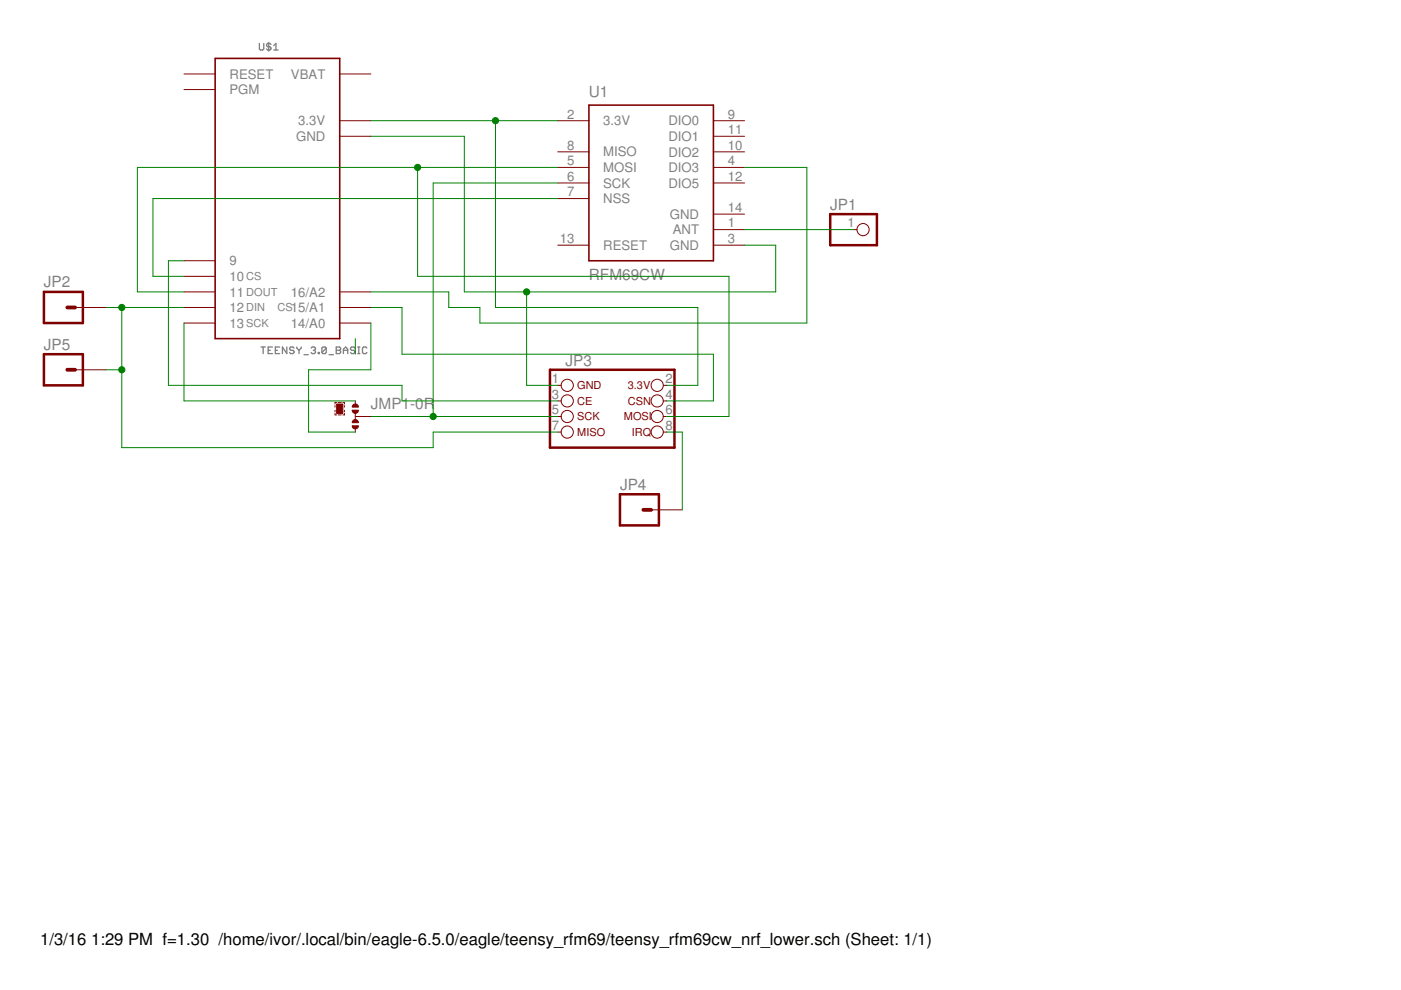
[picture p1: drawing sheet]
<?xml version="1.0" encoding="utf-8"?>
<!DOCTYPE eagle SYSTEM "eagle.dtd">
<eagle version="6.5.0">
<drawing>
<settings>
<setting alwaysvectorfont="no"/>
<setting verticaltext="up"/>
</settings>
<grid distance="0.1" unitdist="inch" unit="inch" style="lines" multiple="1" display="no" altdistance="0.01" altunitdist="inch" altunit="inch"/>
<!--<schematic xreflabel="%F%N/%S.%C%R" xrefpart="/%S.%C%R">-->
<schematic>
<libraries>
<library name="teensy_nrf_parts">
<symbols>
<symbol name="TEENSY_3.0_BASIC">
<wire x1="-10.16" y1="-22.86" x2="10.16" y2="-22.86" width="0.254" layer="94"/>
<wire x1="10.16" y1="-22.86" x2="10.16" y2="22.86" width="0.254" layer="94"/>
<wire x1="10.16" y1="22.86" x2="-10.16" y2="22.86" width="0.254" layer="94"/>
<wire x1="-10.16" y1="22.86" x2="-10.16" y2="-22.86" width="0.254" layer="94"/>
<pin name="12" x="-15.24" y="-17.78" visible="pin" length="middle"/>
<pin name="11" x="-15.24" y="-15.24" visible="pin" length="middle"/>
<pin name="10" x="-15.24" y="-12.7" visible="pin" length="middle"/>
<pin name="9" x="-15.24" y="-10.16" visible="pin" length="middle"/>
<pin name="GND" x="15.24" y="10.16" visible="pin" length="middle" direction="pwr" rot="R180"/>
<pin name="3.3V" x="15.24" y="12.7" visible="pin" length="middle" direction="pwr" rot="R180"/>
<pin name="16/A2" x="15.24" y="-15.24" visible="pin" length="middle" rot="R180"/>
<pin name="15/A1" x="15.24" y="-17.78" visible="pin" length="middle" rot="R180"/>
<pin name="14/A0" x="15.24" y="-20.32" visible="pin" length="middle" rot="R180"/>
<pin name="13" x="-15.24" y="-20.32" visible="pin" length="middle"/>
<pin name="RESET" x="-15.24" y="20.32" visible="pin" length="middle"/>
<pin name="PGM" x="-15.24" y="17.78" visible="pin" length="middle"/>
<pin name="VBAT" x="15.24" y="20.32" visible="pin" length="middle" direction="pwr" rot="R180"/>
<text x="-3.048" y="24.13" size="1.27" layer="95" font="vector" ratio="15">&gt;NAME</text>
<text x="-2.794" y="-25.4" size="1.27" layer="96" font="vector" ratio="15">&gt;VALUE</text>
<text x="-5.08" y="-20.955" size="1.27" layer="97">SCK</text>
<text x="-5.08" y="-18.415" size="1.27" layer="97">DIN</text>
<text x="-5.08" y="-15.875" size="1.27" layer="97">DOUT</text>
<text x="-5.08" y="-13.335" size="1.27" layer="97">CS</text>
<text x="0" y="-18.415" size="1.27" layer="97">CS</text>
</symbol>
<symbol name="NRF24">
<wire x1="-8.89" y1="-5.08" x2="11.43" y2="-5.08" width="0.4064" layer="94"/>
<wire x1="11.43" y1="-5.08" x2="11.43" y2="7.62" width="0.4064" layer="94"/>
<wire x1="11.43" y1="7.62" x2="-8.89" y2="7.62" width="0.4064" layer="94"/>
<wire x1="-8.89" y1="7.62" x2="-8.89" y2="-5.08" width="0.4064" layer="94"/>
<text x="-6.35" y="8.255" size="1.778" layer="95">&gt;NAME</text>
<pin name="1" x="-7.62" y="5.08" visible="pad" length="short" direction="pas" function="dot"/>
<pin name="2" x="10.16" y="5.08" visible="pad" length="short" direction="pas" function="dot" rot="R180"/>
<pin name="3" x="-7.62" y="2.54" visible="pad" length="short" direction="pas" function="dot"/>
<pin name="4" x="10.16" y="2.54" visible="pad" length="short" direction="pas" function="dot" rot="R180"/>
<pin name="5" x="-7.62" y="0" visible="pad" length="short" direction="pas" function="dot"/>
<pin name="6" x="10.16" y="0" visible="pad" length="short" direction="pas" function="dot" rot="R180"/>
<pin name="7" x="-7.62" y="-2.54" visible="pad" length="short" direction="pas" function="dot"/>
<pin name="8" x="10.16" y="-2.54" visible="pad" length="short" direction="pas" function="dot" rot="R180"/>
<text x="-4.445" y="4.445" size="1.27" layer="94">GND</text>
<text x="-4.445" y="1.905" size="1.27" layer="94">CE</text>
<text x="-4.445" y="-0.635" size="1.27" layer="94">SCK</text>
<text x="-4.445" y="-3.175" size="1.27" layer="94">MISO</text>
<text x="3.81" y="4.445" size="1.27" layer="94">3.3V</text>
<text x="3.81" y="1.905" size="1.27" layer="94">CSN</text>
<text x="3.175" y="-0.635" size="1.27" layer="94">MOSI</text>
<text x="4.445" y="-3.175" size="1.27" layer="94">IRQ</text>
</symbol>
</symbols>
<devicesets>
<deviceset name="TEENSY_3.0_BASIC">
<gates>
<gate name="G$1" symbol="TEENSY_3.0_BASIC" x="0" y="0"/>
</gates>
<devices>
<device name="" package="TEENSY_3.0_BASIC">
<connects>
<connect gate="G$1" pin="10" pad="10"/>
<connect gate="G$1" pin="11" pad="11"/>
<connect gate="G$1" pin="12" pad="12"/>
<connect gate="G$1" pin="13" pad="13"/>
<connect gate="G$1" pin="14/A0" pad="14/A0"/>
<connect gate="G$1" pin="15/A1" pad="15/A1"/>
<connect gate="G$1" pin="16/A2" pad="16/A2"/>
<connect gate="G$1" pin="3.3V" pad="3.3V1"/>
<connect gate="G$1" pin="9" pad="9"/>
<connect gate="G$1" pin="GND" pad="GND1"/>
<connect gate="G$1" pin="PGM" pad="PGM"/>
<connect gate="G$1" pin="RESET" pad="RESET"/>
<connect gate="G$1" pin="VBAT" pad="VBAT"/>
</connects>
<technologies>
<technology name=""/>
</technologies>
</device>
</devices>
</deviceset>
<deviceset name="NRF24" prefix="JP" uservalue="yes">
<gates>
<gate name="&gt;NAME" symbol="NRF24" x="0" y="0"/>
</gates>
<devices>
<device name="" package="NRF24">
<connects>
<connect gate="&gt;NAME" pin="1" pad="1"/>
<connect gate="&gt;NAME" pin="2" pad="2"/>
<connect gate="&gt;NAME" pin="3" pad="3"/>
<connect gate="&gt;NAME" pin="4" pad="4"/>
<connect gate="&gt;NAME" pin="5" pad="5"/>
<connect gate="&gt;NAME" pin="6" pad="6"/>
<connect gate="&gt;NAME" pin="7" pad="7"/>
<connect gate="&gt;NAME" pin="8" pad="8"/>
</connects>
<technologies>
<technology name=""/>
</technologies>
</device>
<device name="/90" package="2X04/90">
<connects>
<connect gate="&gt;NAME" pin="1" pad="1"/>
<connect gate="&gt;NAME" pin="2" pad="2"/>
<connect gate="&gt;NAME" pin="3" pad="3"/>
<connect gate="&gt;NAME" pin="4" pad="4"/>
<connect gate="&gt;NAME" pin="5" pad="5"/>
<connect gate="&gt;NAME" pin="6" pad="6"/>
<connect gate="&gt;NAME" pin="7" pad="7"/>
<connect gate="&gt;NAME" pin="8" pad="8"/>
</connects>
<technologies>
<technology name=""/>
</technologies>
</device>
</devices>
</deviceset>
</devicesets>
</library>
<library name="mike-temp">
<symbols>
<symbol name="RFM69">
<pin name="RESET" x="-15.24" y="-10.16" length="middle" direction="in"/>
<pin name="DIO0" x="15.24" y="10.16" length="middle" rot="R180"/>
<pin name="DIO1" x="15.24" y="7.62" length="middle" rot="R180"/>
<pin name="DIO2" x="15.24" y="5.08" length="middle" rot="R180"/>
<pin name="DIO3" x="15.24" y="2.54" length="middle" rot="R180"/>
<pin name="DIO5" x="15.24" y="0" length="middle" rot="R180"/>
<pin name="3.3V" x="-15.24" y="10.16" length="middle" direction="pwr"/>
<pin name="GND@1" x="15.24" y="-10.16" length="middle" direction="pwr" rot="R180"/>
<pin name="ANT" x="15.24" y="-7.62" length="middle" direction="pas" rot="R180"/>
<pin name="GND@2" x="15.24" y="-5.08" length="middle" direction="pwr" rot="R180"/>
<pin name="SCK" x="-15.24" y="0" length="middle" direction="in"/>
<pin name="MISO" x="-15.24" y="5.08" length="middle"/>
<pin name="MOSI" x="-15.24" y="2.54" length="middle" direction="in"/>
<pin name="NSS" x="-15.24" y="-2.54" length="middle" direction="in"/>
<wire x1="-10.16" y1="12.7" x2="-10.16" y2="-12.7" width="0.254" layer="94"/>
<wire x1="-10.16" y1="-12.7" x2="10.16" y2="-12.7" width="0.254" layer="94"/>
<wire x1="10.16" y1="-12.7" x2="10.16" y2="12.7" width="0.254" layer="94"/>
<wire x1="10.16" y1="12.7" x2="-10.16" y2="12.7" width="0.254" layer="94"/>
<text x="-10.16" y="13.97" size="1.778" layer="95" ratio="12">&gt;NAME</text>
<text x="-10.16" y="-15.875" size="1.778" layer="96" ratio="12">&gt;VALUE</text>
</symbol>
<symbol name="M01">
<wire x1="3.81" y1="-2.54" x2="-2.54" y2="-2.54" width="0.4064" layer="94"/>
<wire x1="1.27" y1="0" x2="2.54" y2="0" width="0.6096" layer="94"/>
<wire x1="-2.54" y1="2.54" x2="-2.54" y2="-2.54" width="0.4064" layer="94"/>
<wire x1="3.81" y1="-2.54" x2="3.81" y2="2.54" width="0.4064" layer="94"/>
<wire x1="-2.54" y1="2.54" x2="3.81" y2="2.54" width="0.4064" layer="94"/>
<text x="-2.54" y="-5.08" size="1.778" layer="96">&gt;VALUE</text>
<text x="-2.54" y="3.302" size="1.778" layer="95">&gt;NAME</text>
<pin name="1" x="7.62" y="0" visible="off" length="middle" direction="pas" swaplevel="1" rot="R180"/>
</symbol>
</symbols>
<devicesets>
<deviceset name="RFM69" prefix="U">
<gates>
<gate name="G$1" symbol="RFM69" x="0" y="0"/>
</gates>
<devices>
<device name="CW" package="RFM69CW-XXXS2">
<connects>
<connect gate="G$1" pin="3.3V" pad="2"/>
<connect gate="G$1" pin="ANT" pad="1"/>
<connect gate="G$1" pin="DIO0" pad="9"/>
<connect gate="G$1" pin="DIO1" pad="11"/>
<connect gate="G$1" pin="DIO2" pad="10"/>
<connect gate="G$1" pin="DIO3" pad="4"/>
<connect gate="G$1" pin="DIO5" pad="12"/>
<connect gate="G$1" pin="GND@1" pad="3"/>
<connect gate="G$1" pin="GND@2" pad="14"/>
<connect gate="G$1" pin="MISO" pad="8"/>
<connect gate="G$1" pin="MOSI" pad="5"/>
<connect gate="G$1" pin="NSS" pad="7"/>
<connect gate="G$1" pin="RESET" pad="13"/>
<connect gate="G$1" pin="SCK" pad="6"/>
</connects>
<technologies>
<technology name=""/>
</technologies>
</device>
</devices>
</deviceset>
<deviceset name="M01" prefix="JP" uservalue="yes">
<gates>
<gate name="G$1" symbol="M01" x="0" y="0"/>
</gates>
<devices>
<device name="PTH_LONGPAD" package="1X01_LONGPAD">
<connects>
<connect gate="G$1" pin="1" pad="1"/>
</connects>
<technologies>
<technology name=""/>
</technologies>
</device>
<device name="SMD" package="LUXEON-PAD">
<connects>
<connect gate="G$1" pin="1" pad="P$1"/>
</connects>
<technologies>
<technology name=""/>
</technologies>
</device>
<device name="-SMTSO-256-ET" package="SMTSO-256-ET">
<connects>
<connect gate="G$1" pin="1" pad="P$1"/>
</connects>
<technologies>
<technology name=""/>
</technologies>
</device>
<device name="SMTRA-256-8-6" package="SMTRA-256-8-6">
<connects>
<connect gate="G$1" pin="1" pad="P$1"/>
</connects>
<technologies>
<technology name=""/>
</technologies>
</device>
<device name="SMDNS" package="1X01NS">
<connects>
<connect gate="G$1" pin="1" pad="1"/>
</connects>
<technologies>
<technology name=""/>
</technologies>
</device>
<device name="PTH" package="1X01">
<connects>
<connect gate="G$1" pin="1" pad="1"/>
</connects>
<technologies>
<technology name=""/>
</technologies>
</device>
<device name="PTH_2MM" package="1X01_2MM">
<connects>
<connect gate="G$1" pin="1" pad="1"/>
</connects>
<technologies>
<technology name=""/>
</technologies>
</device>
<device name="OFFSET" package="1X01_OFFSET">
<connects>
<connect gate="G$1" pin="1" pad="1"/>
</connects>
<technologies>
<technology name=""/>
</technologies>
</device>
<device name="SMD-4.5X1.5" package="PAD-1.5X4.5">
<connects>
<connect gate="G$1" pin="1" pad="P$1"/>
</connects>
<technologies>
<technology name=""/>
</technologies>
</device>
<device name="POGOPIN_HOLE_LARGE" package="1X01_POGOPIN_HOLE_LARGE">
<connects>
<connect gate="G$1" pin="1" pad="1"/>
</connects>
<technologies>
<technology name=""/>
</technologies>
</device>
<device name="POGOPIN_HOLE_0.58" package="1X01_POGOPIN_HOLE_0.58">
<connects>
<connect gate="G$1" pin="1" pad="1"/>
</connects>
<technologies>
<technology name=""/>
</technologies>
</device>
<device name="SNAP-FEMALE" package="SNAP-FEMALE">
<connects>
<connect gate="G$1" pin="1" pad="1"/>
</connects>
<technologies>
<technology name=""/>
</technologies>
</device>
<device name="SNAP-MALE" package="SNAP-MALE">
<connects>
<connect gate="G$1" pin="1" pad="2"/>
</connects>
<technologies>
<technology name=""/>
</technologies>
</device>
<device name="_AWG10_NS" package="1X01_AWG10_NS">
<connects>
<connect gate="G$1" pin="1" pad="P$1"/>
</connects>
<technologies>
<technology name=""/>
</technologies>
</device>
</devices>
</deviceset>
</devicesets>
</library>
<library name="jump-0r-smd">
<symbols>
<symbol name="0RJM">
<wire x1="0" y1="2.54" x2="0" y2="1.778" width="0.1524" layer="94"/>
<wire x1="0" y1="0.508" x2="0" y2="-0.508" width="0.1524" layer="94"/>
<wire x1="0" y1="-2.54" x2="0" y2="-1.778" width="0.1524" layer="94"/>
<wire x1="-0.254" y1="1.524" x2="0.254" y2="1.524" width="0.508" layer="94" curve="-180" cap="flat"/>
<wire x1="-0.254" y1="-1.016" x2="0.254" y2="-1.016" width="0.508" layer="94" curve="-180" cap="flat"/>
<wire x1="0.254" y1="1.016" x2="-0.254" y2="1.016" width="0.508" layer="94" curve="-180" cap="flat"/>
<wire x1="0.254" y1="-1.524" x2="-0.254" y2="-1.524" width="0.508" layer="94" curve="-180" cap="flat"/>
<text x="2.54" y="1.27" size="1.778" layer="95">&gt;NAME</text>
<pin name="2" x="2.54" y="0" visible="off" length="short" direction="pas" rot="R180"/>
<pin name="1" x="0" y="2.54" visible="off" length="point" direction="pas" rot="R270"/>
<pin name="3" x="0" y="-2.54" visible="off" length="point" direction="pas" rot="R90"/>
</symbol>
<symbol name="JMP">
<wire x1="0.762" y1="-0.254" x2="0.508" y2="-0.254" width="0.1524" layer="94" style="shortdash"/>
<wire x1="0.254" y1="-0.254" x2="-0.254" y2="-0.254" width="0.1524" layer="94" style="shortdash"/>
<wire x1="-0.508" y1="-0.254" x2="-0.762" y2="-0.254" width="0.1524" layer="94" style="shortdash"/>
<wire x1="0.762" y1="-2.286" x2="0.508" y2="-2.286" width="0.1524" layer="94" style="shortdash"/>
<wire x1="0.254" y1="-2.286" x2="-0.254" y2="-2.286" width="0.1524" layer="94" style="shortdash"/>
<wire x1="-0.508" y1="-2.286" x2="-0.762" y2="-2.286" width="0.1524" layer="94" style="shortdash"/>
<wire x1="0.762" y1="-0.254" x2="0.762" y2="-0.508" width="0.1524" layer="94" style="shortdash"/>
<wire x1="0.762" y1="-0.762" x2="0.762" y2="-1.016" width="0.1524" layer="94" style="shortdash"/>
<wire x1="0.762" y1="-1.524" x2="0.762" y2="-1.778" width="0.1524" layer="94" style="shortdash"/>
<wire x1="0.762" y1="-2.032" x2="0.762" y2="-2.286" width="0.1524" layer="94" style="shortdash"/>
<wire x1="-0.762" y1="-2.286" x2="-0.762" y2="-2.032" width="0.1524" layer="94" style="shortdash"/>
<wire x1="-0.762" y1="-1.778" x2="-0.762" y2="-1.524" width="0.1524" layer="94" style="shortdash"/>
<wire x1="-0.762" y1="-1.016" x2="-0.762" y2="-0.762" width="0.1524" layer="94" style="shortdash"/>
<wire x1="-0.762" y1="-0.508" x2="-0.762" y2="-0.254" width="0.1524" layer="94" style="shortdash"/>
<rectangle x1="-0.508" y1="-2.032" x2="0.508" y2="-0.508" layer="94" rot="R180"/>
</symbol>
</symbols>
<devicesets>
<deviceset name="0R-JUMP" prefix="JMP">
<gates>
<gate name="-0R" symbol="0RJM" x="0" y="0" addlevel="always"/>
<gate name="G$2" symbol="JMP" x="-2.54" y="2.54" addlevel="always"/>
</gates>
<devices>
<device name="A" package="A0R-JMP">
<connects>
<connect gate="-0R" pin="1" pad="1"/>
<connect gate="-0R" pin="2" pad="2"/>
<connect gate="-0R" pin="3" pad="3"/>
</connects>
<technologies>
<technology name=""/>
</technologies>
</device>
<device name="B" package="B0R-JMP">
<connects>
<connect gate="-0R" pin="1" pad="1"/>
<connect gate="-0R" pin="2" pad="2"/>
<connect gate="-0R" pin="3" pad="3"/>
</connects>
<technologies>
<technology name=""/>
</technologies>
</device>
<device name="C" package="C0R-JMP">
<connects>
<connect gate="-0R" pin="1" pad="1"/>
<connect gate="-0R" pin="2" pad="2"/>
<connect gate="-0R" pin="3" pad="3"/>
</connects>
<technologies>
<technology name=""/>
</technologies>
</device>
</devices>
</deviceset>
</devicesets>
</library>
<library name="pinhead">
<symbols>
<symbol name="PINHD1">
<wire x1="-6.35" y1="-2.54" x2="1.27" y2="-2.54" width="0.4064" layer="94"/>
<wire x1="1.27" y1="-2.54" x2="1.27" y2="2.54" width="0.4064" layer="94"/>
<wire x1="1.27" y1="2.54" x2="-6.35" y2="2.54" width="0.4064" layer="94"/>
<wire x1="-6.35" y1="2.54" x2="-6.35" y2="-2.54" width="0.4064" layer="94"/>
<text x="-6.35" y="3.175" size="1.778" layer="95">&gt;NAME</text>
<text x="-6.35" y="-5.08" size="1.778" layer="96">&gt;VALUE</text>
<pin name="1" x="-2.54" y="0" visible="pad" length="short" direction="pas" function="dot"/>
</symbol>
</symbols>
<devicesets>
<deviceset name="PINHD-1X1" prefix="JP" uservalue="yes">
<gates>
<gate name="G$1" symbol="PINHD1" x="0" y="0"/>
</gates>
<devices>
<device name="" package="1X01">
<connects>
<connect gate="G$1" pin="1" pad="1"/>
</connects>
<technologies>
<technology name=""/>
</technologies>
</device>
</devices>
</deviceset>
</devicesets>
</library>
</libraries>
<attributes>
</attributes>
<variantdefs>
</variantdefs>
<classes>
<class number="0" name="default" width="0.3048" drill="0">
</class>
<class number="1" name="power" width="0.6096" drill="0">
</class>
</classes>
<parts>
<part name="U$1" library="teensy_nrf_parts" deviceset="TEENSY_3.0_BASIC" device=""/>
<part name="U1" library="mike-temp" deviceset="RFM69" device="CW"/>
<part name="JMP1" library="jump-0r-smd" deviceset="0R-JUMP" device="A"/>
<part name="JP1" library="pinhead" deviceset="PINHD-1X1" device=""/>
<part name="JP2" library="mike-temp" deviceset="M01" device="SMD-4.5X1.5"/>
<part name="JP3" library="teensy_nrf_parts" deviceset="NRF24" device=""/>
<part name="JP4" library="mike-temp" deviceset="M01" device="SMD-4.5X1.5"/>
<part name="JP5" library="mike-temp" deviceset="M01" device="SMD-4.5X1.5"/>
</parts>
<sheets>
<sheet>
<plain>
</plain>
<instances>
<instance part="U$1" gate="G$1" x="55.88" y="63.5"/>
<instance part="U1" gate="G$1" x="116.84" y="66.04"/>
<instance part="JMP1" gate="-0R" x="68.58" y="27.94"/>
<instance part="JMP1" gate="G$2" x="66.04" y="30.48"/>
<instance part="JP1" gate="G$1" x="152.4" y="58.42"/>
<instance part="JP2" gate="G$1" x="20.32" y="45.72"/>
<instance part="JP3" gate="&gt;NAME" x="109.22" y="27.94"/>
<instance part="JP4" gate="G$1" x="114.3" y="12.7"/>
<instance part="JP5" gate="G$1" x="20.32" y="35.56"/>
</instances>
<busses>
</busses>
<nets>
<net name="N$1" class="1">
<segment>
<pinref part="U$1" gate="G$1" pin="3.3V"/>
<pinref part="U1" gate="G$1" pin="3.3V"/>
<wire x1="71.12" y1="76.2" x2="91.44" y2="76.2" width="0.1524" layer="91"/>
<pinref part="JP3" gate="&gt;NAME" pin="2"/>
<wire x1="91.44" y1="76.2" x2="101.6" y2="76.2" width="0.1524" layer="91"/>
<wire x1="119.38" y1="33.02" x2="124.46" y2="33.02" width="0.1524" layer="91"/>
<wire x1="124.46" y1="33.02" x2="124.46" y2="45.72" width="0.1524" layer="91"/>
<wire x1="124.46" y1="45.72" x2="91.44" y2="45.72" width="0.1524" layer="91"/>
<wire x1="91.44" y1="45.72" x2="91.44" y2="76.2" width="0.1524" layer="91"/>
<junction x="91.44" y="76.2"/>
</segment>
</net>
<net name="N$2" class="1">
<segment>
<pinref part="U1" gate="G$1" pin="GND@1"/>
<wire x1="137.16" y1="55.88" x2="132.08" y2="55.88" width="0.1524" layer="91"/>
<wire x1="137.16" y1="55.88" x2="137.16" y2="48.26" width="0.1524" layer="91"/>
<wire x1="137.16" y1="48.26" x2="96.52" y2="48.26" width="0.1524" layer="91"/>
<wire x1="96.52" y1="48.26" x2="86.36" y2="48.26" width="0.1524" layer="91"/>
<wire x1="86.36" y1="48.26" x2="86.36" y2="73.66" width="0.1524" layer="91"/>
<pinref part="U$1" gate="G$1" pin="GND"/>
<wire x1="86.36" y1="73.66" x2="71.12" y2="73.66" width="0.1524" layer="91"/>
<pinref part="JP3" gate="&gt;NAME" pin="1"/>
<wire x1="101.6" y1="33.02" x2="96.52" y2="33.02" width="0.1524" layer="91"/>
<wire x1="96.52" y1="33.02" x2="96.52" y2="48.26" width="0.1524" layer="91"/>
<junction x="96.52" y="48.26"/>
</segment>
</net>
<net name="N$5" class="0">
<segment>
<pinref part="U1" gate="G$1" pin="MOSI"/>
<wire x1="101.6" y1="68.58" x2="78.74" y2="68.58" width="0.1524" layer="91"/>
<wire x1="78.74" y1="68.58" x2="33.02" y2="68.58" width="0.1524" layer="91"/>
<wire x1="33.02" y1="68.58" x2="33.02" y2="48.26" width="0.1524" layer="91"/>
<pinref part="U$1" gate="G$1" pin="11"/>
<wire x1="33.02" y1="48.26" x2="40.64" y2="48.26" width="0.1524" layer="91"/>
<wire x1="78.74" y1="68.58" x2="78.74" y2="50.8" width="0.1524" layer="91"/>
<wire x1="78.74" y1="50.8" x2="129.54" y2="50.8" width="0.1524" layer="91"/>
<junction x="78.74" y="68.58"/>
<wire x1="129.54" y1="50.8" x2="129.54" y2="27.94" width="0.1524" layer="91"/>
<pinref part="JP3" gate="&gt;NAME" pin="6"/>
<wire x1="129.54" y1="27.94" x2="119.38" y2="27.94" width="0.1524" layer="91"/>
</segment>
</net>
<net name="N$6" class="0">
<segment>
<pinref part="JMP1" gate="-0R" pin="1"/>
<pinref part="U$1" gate="G$1" pin="13"/>
<wire x1="68.58" y1="30.48" x2="40.64" y2="30.48" width="0.1524" layer="91"/>
<wire x1="40.64" y1="30.48" x2="40.64" y2="43.18" width="0.1524" layer="91"/>
</segment>
</net>
<net name="N$7" class="0">
<segment>
<pinref part="JMP1" gate="-0R" pin="3"/>
<wire x1="68.58" y1="25.4" x2="60.96" y2="25.4" width="0.1524" layer="91"/>
<wire x1="60.96" y1="25.4" x2="60.96" y2="35.56" width="0.1524" layer="91"/>
<pinref part="U$1" gate="G$1" pin="14/A0"/>
<wire x1="60.96" y1="35.56" x2="71.12" y2="35.56" width="0.1524" layer="91"/>
<wire x1="71.12" y1="35.56" x2="71.12" y2="43.18" width="0.1524" layer="91"/>
</segment>
</net>
<net name="N$8" class="0">
<segment>
<pinref part="U1" gate="G$1" pin="NSS"/>
<wire x1="101.6" y1="63.5" x2="35.56" y2="63.5" width="0.1524" layer="91"/>
<wire x1="35.56" y1="63.5" x2="35.56" y2="50.8" width="0.1524" layer="91"/>
<pinref part="U$1" gate="G$1" pin="10"/>
<wire x1="35.56" y1="50.8" x2="40.64" y2="50.8" width="0.1524" layer="91"/>
</segment>
</net>
<net name="N$9" class="0">
<segment>
<pinref part="U1" gate="G$1" pin="DIO3"/>
<wire x1="132.08" y1="68.58" x2="142.24" y2="68.58" width="0.1524" layer="91"/>
<wire x1="142.24" y1="68.58" x2="142.24" y2="43.18" width="0.1524" layer="91"/>
<wire x1="142.24" y1="43.18" x2="88.9" y2="43.18" width="0.1524" layer="91"/>
<wire x1="88.9" y1="43.18" x2="88.9" y2="45.72" width="0.1524" layer="91"/>
<pinref part="U$1" gate="G$1" pin="16/A2"/>
<wire x1="71.12" y1="48.26" x2="83.82" y2="48.26" width="0.1524" layer="91"/>
<wire x1="83.82" y1="48.26" x2="83.82" y2="45.72" width="0.1524" layer="91"/>
<wire x1="83.82" y1="45.72" x2="88.9" y2="45.72" width="0.1524" layer="91"/>
</segment>
</net>
<net name="N$10" class="0">
<segment>
<pinref part="U1" gate="G$1" pin="ANT"/>
<pinref part="JP1" gate="G$1" pin="1"/>
<wire x1="132.08" y1="58.42" x2="149.86" y2="58.42" width="0.1524" layer="91"/>
</segment>
</net>
<net name="N$11" class="0">
<segment>
<pinref part="U1" gate="G$1" pin="SCK"/>
<wire x1="101.6" y1="66.04" x2="81.28" y2="66.04" width="0.1524" layer="91"/>
<wire x1="81.28" y1="66.04" x2="81.28" y2="27.94" width="0.1524" layer="91"/>
<pinref part="JMP1" gate="-0R" pin="2"/>
<wire x1="81.28" y1="27.94" x2="71.12" y2="27.94" width="0.1524" layer="91"/>
<pinref part="JP3" gate="&gt;NAME" pin="5"/>
<wire x1="101.6" y1="27.94" x2="81.28" y2="27.94" width="0.1524" layer="91"/>
<junction x="81.28" y="27.94"/>
</segment>
</net>
<net name="N$12" class="0">
<segment>
<pinref part="U$1" gate="G$1" pin="12"/>
<wire x1="27.94" y1="45.72" x2="30.48" y2="45.72" width="0.1524" layer="91"/>
<pinref part="JP2" gate="G$1" pin="1"/>
<pinref part="JP3" gate="&gt;NAME" pin="7"/>
<wire x1="30.48" y1="45.72" x2="40.64" y2="45.72" width="0.1524" layer="91"/>
<wire x1="101.6" y1="25.4" x2="81.28" y2="25.4" width="0.1524" layer="91"/>
<wire x1="81.28" y1="25.4" x2="81.28" y2="22.86" width="0.1524" layer="91"/>
<wire x1="81.28" y1="22.86" x2="30.48" y2="22.86" width="0.1524" layer="91"/>
<wire x1="30.48" y1="22.86" x2="30.48" y2="35.56" width="0.1524" layer="91"/>
<junction x="30.48" y="45.72"/>
<pinref part="JP5" gate="G$1" pin="1"/>
<wire x1="30.48" y1="35.56" x2="30.48" y2="45.72" width="0.1524" layer="91"/>
<wire x1="27.94" y1="35.56" x2="30.48" y2="35.56" width="0.1524" layer="91"/>
<junction x="30.48" y="35.56"/>
</segment>
</net>
<net name="N$14" class="0">
<segment>
<wire x1="68.58" y1="40.64" x2="68.58" y2="38.1" width="0.1524" layer="91"/>
</segment>
</net>
<net name="N$4" class="0">
<segment>
<pinref part="JP3" gate="&gt;NAME" pin="4"/>
<wire x1="119.38" y1="30.48" x2="127" y2="30.48" width="0.1524" layer="91"/>
<wire x1="127" y1="30.48" x2="127" y2="38.1" width="0.1524" layer="91"/>
<wire x1="127" y1="38.1" x2="76.2" y2="38.1" width="0.1524" layer="91"/>
<wire x1="76.2" y1="38.1" x2="76.2" y2="45.72" width="0.1524" layer="91"/>
<pinref part="U$1" gate="G$1" pin="15/A1"/>
<wire x1="76.2" y1="45.72" x2="71.12" y2="45.72" width="0.1524" layer="91"/>
</segment>
</net>
<net name="N$13" class="0">
<segment>
<pinref part="JP3" gate="&gt;NAME" pin="3"/>
<wire x1="101.6" y1="30.48" x2="76.2" y2="30.48" width="0.1524" layer="91"/>
<wire x1="76.2" y1="30.48" x2="76.2" y2="33.02" width="0.1524" layer="91"/>
<wire x1="76.2" y1="33.02" x2="38.1" y2="33.02" width="0.1524" layer="91"/>
<wire x1="38.1" y1="33.02" x2="38.1" y2="53.34" width="0.1524" layer="91"/>
<pinref part="U$1" gate="G$1" pin="9"/>
<wire x1="38.1" y1="53.34" x2="40.64" y2="53.34" width="0.1524" layer="91"/>
</segment>
</net>
<net name="N$15" class="0">
<segment>
<pinref part="JP3" gate="&gt;NAME" pin="8"/>
<wire x1="119.38" y1="25.4" x2="121.92" y2="25.4" width="0.1524" layer="91"/>
<pinref part="JP4" gate="G$1" pin="1"/>
<wire x1="121.92" y1="25.4" x2="121.92" y2="12.7" width="0.1524" layer="91"/>
</segment>
</net>
</nets>
</sheet>
</sheets>
</schematic>
</drawing>
</eagle>
